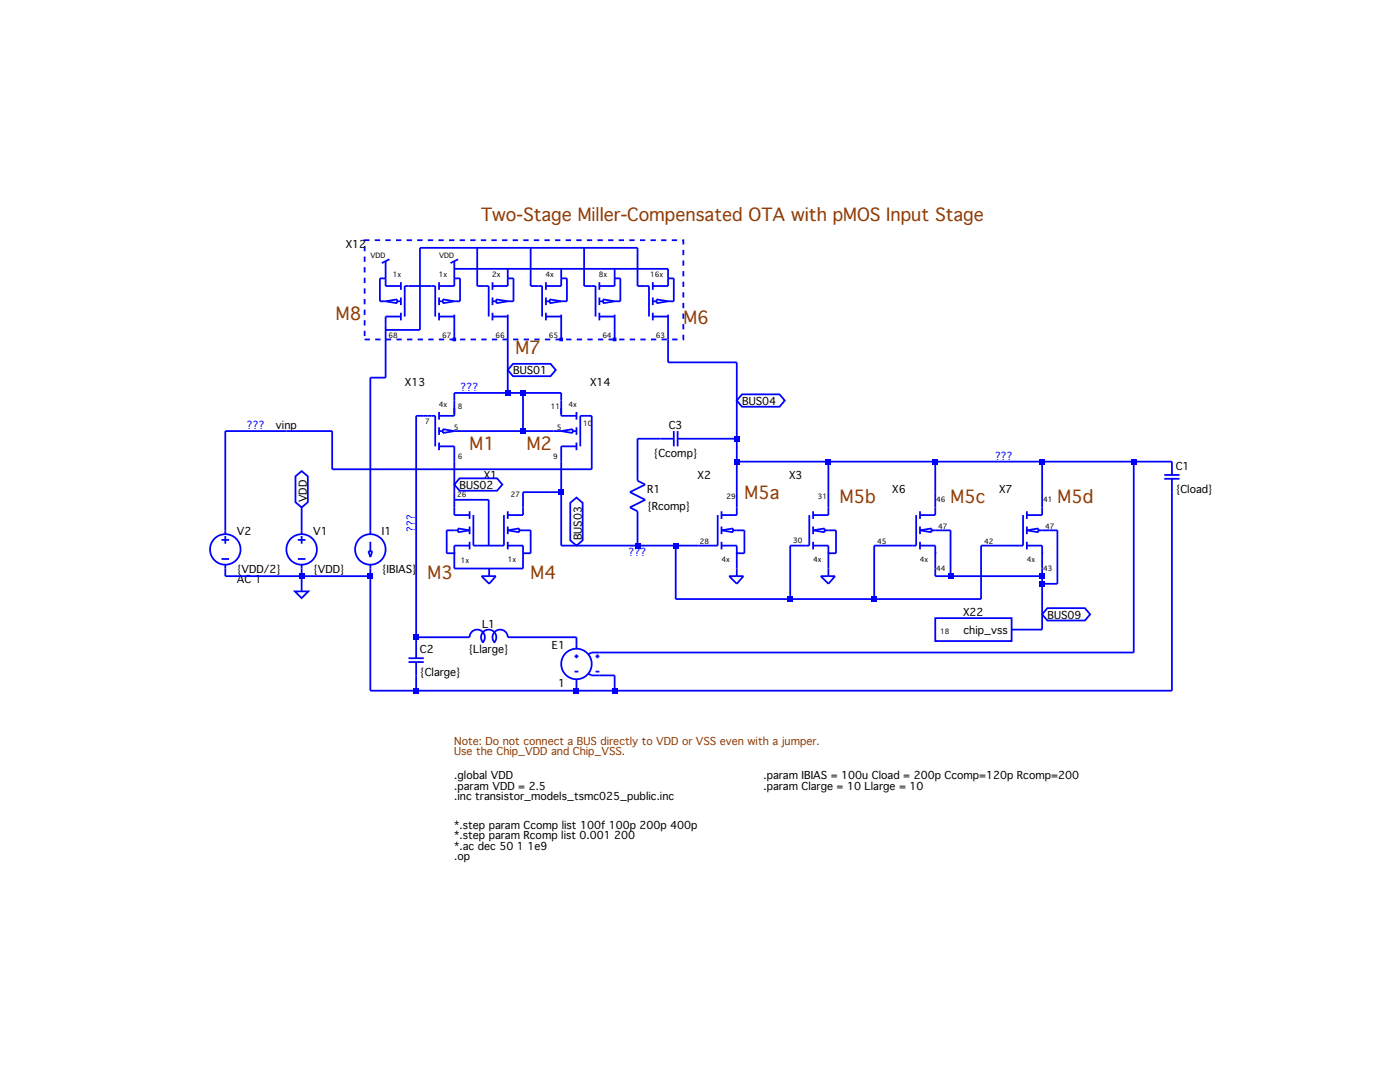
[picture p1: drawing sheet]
Version 4
SHEET 1 2228 1896
WIRE 1040 848 1040 800
WIRE 1184 848 1040 848
WIRE 704 864 704 800
WIRE 448 880 448 800
WIRE 448 880 416 880
WIRE 704 912 704 864
WIRE 704 912 592 912
WIRE 736 912 704 912
WIRE 816 912 736 912
WIRE 592 928 592 912
WIRE 816 928 816 912
WIRE 1184 928 1184 848
WIRE 528 960 512 960
WIRE 240 992 112 992
WIRE 336 992 240 992
WIRE 736 992 736 912
WIRE 736 992 608 992
WIRE 800 992 736 992
WIRE 1024 1008 976 1008
WIRE 1184 1008 1184 928
WIRE 1184 1008 1088 1008
WIRE 1184 1056 1184 1008
WIRE 1376 1056 1184 1056
WIRE 1600 1056 1376 1056
WIRE 1824 1056 1600 1056
WIRE 2016 1056 1824 1056
WIRE 2096 1056 2016 1056
WIRE 336 1072 336 992
WIRE 880 1072 880 960
WIRE 880 1072 336 1072
WIRE 976 1088 976 1008
WIRE 592 1104 592 1056
WIRE 592 1120 592 1104
WIRE 816 1120 816 1056
WIRE 816 1120 736 1120
WIRE 1184 1120 1184 1056
WIRE 1376 1120 1376 1056
WIRE 1600 1120 1600 1056
WIRE 1824 1120 1824 1056
WIRE 112 1200 112 992
WIRE 272 1200 272 1152
WIRE 416 1200 416 880
WIRE 816 1232 816 1120
WIRE 848 1232 816 1232
WIRE 976 1232 976 1168
WIRE 976 1232 848 1232
WIRE 1056 1232 976 1232
WIRE 1104 1232 1056 1232
WIRE 112 1296 112 1280
WIRE 272 1296 272 1280
WIRE 272 1296 112 1296
WIRE 416 1296 416 1280
WIRE 416 1296 272 1296
WIRE 1632 1296 1632 1200
WIRE 1632 1296 1600 1296
WIRE 1824 1296 1632 1296
WIRE 512 1424 512 960
WIRE 1824 1312 1824 1296
WIRE 1856 1312 1856 1200
WIRE 1856 1312 1824 1312
WIRE 272 1328 272 1296
WIRE 1056 1344 1056 1232
WIRE 1296 1344 1296 1232
WIRE 1296 1344 1056 1344
WIRE 1472 1344 1472 1232
WIRE 1472 1344 1296 1344
WIRE 1696 1344 1696 1232
WIRE 1696 1344 1472 1344
WIRE 1824 1376 1824 1312
WIRE 1824 1408 1824 1376
WIRE 1824 1408 1760 1408
WIRE 624 1424 512 1424
WIRE 848 1424 704 1424
WIRE 512 1440 512 1424
WIRE 848 1440 848 1424
WIRE 2016 1456 2016 1056
WIRE 2016 1456 896 1456
WIRE 928 1504 896 1504
WIRE 416 1536 416 1296
WIRE 512 1536 512 1504
WIRE 512 1536 416 1536
WIRE 848 1536 848 1520
WIRE 848 1536 512 1536
WIRE 928 1536 928 1504
WIRE 928 1536 848 1536
WIRE 2096 1536 2096 1120
WIRE 2096 1536 928 1536
FLAG 704 864 BUS01
IOPIN 704 864 BiDir
FLAG 848 1232 BUS03
IOPIN 848 1232 BiDir
FLAG 1184 928 BUS04
IOPIN 1184 928 BiDir
FLAG 1824 1376 BUS09
IOPIN 1824 1376 BiDir
FLAG 272 1152 VDD
IOPIN 272 1152 BiDir
FLAG 272 1328 0
FLAG 240 992 vinp
FLAG 592 1104 BUS02
IOPIN 592 1104 BiDir
DATAFLAG 1744 1056 "$"
DATAFLAG 624 912 "$"
DATAFLAG 976 1232 "$"
DATAFLAG 512 1184 "$"
DATAFLAG 176 992 "$"
SYMBOL nMOS_currentMirror 688 1152 R0
SYMATTR InstName X1
SYMBOL CS_nMOS_4x_A 1136 1152 R0
SYMATTR InstName X2
SYMBOL DP_nMOS_4x_A 1552 1152 R0
SYMATTR InstName X6
SYMBOL DP_nMOS_4x_B 1776 1152 R0
SYMATTR InstName X7
SYMBOL voltage 272 1184 R0
SYMATTR InstName V1
SYMATTR Value {VDD}
SYMBOL pMOS_currentMirror_array 528 672 R0
WINDOW 0 -142 -59 Bottom 2
SYMATTR InstName X12
SYMBOL CS_nMOS_4x_B 1328 1152 R0
SYMATTR InstName X3
SYMBOL DP_pMOS_4x_A 528 944 R0
SYMATTR InstName X13
SYMBOL DP_pMOS_4x_B 880 944 M0
SYMATTR InstName X14
SYMBOL chip_vss 1680 1408 R0
SYMATTR InstName X22
SYMBOL current 416 1200 R0
SYMATTR InstName I1
SYMATTR Value {IBIAS}
SYMBOL voltage 112 1184 R0
WINDOW 123 24 118 Left 2
SYMATTR Value2 AC 1
SYMATTR InstName V2
SYMATTR Value {VDD/2}
SYMBOL cap 2080 1056 R0
SYMATTR InstName C1
SYMATTR Value {Cload}
SYMBOL cap 496 1440 R0
SYMATTR InstName C2
SYMATTR Value {Clarge}
SYMBOL ind 608 1440 R270
WINDOW 0 32 56 VTop 2
WINDOW 3 5 56 VBottom 2
SYMATTR InstName L1
SYMATTR Value {Llarge}
SYMBOL e 848 1424 M0
SYMATTR InstName E1
SYMATTR Value 1
SYMBOL cap 1088 992 R90
WINDOW 0 0 32 VBottom 2
WINDOW 3 32 32 VTop 2
SYMATTR InstName C3
SYMATTR Value {Ccomp}
SYMBOL res 960 1072 R0
SYMATTR InstName R1
SYMATTR Value {Rcomp}
TEXT 592 1712 Left 2 !.global VDD\n.param VDD = 2.5\n.inc transistor_models_tsmc025_public.inc
TEXT 592 1816 Left 2 !*.step param Ccomp list 100f 100p 200p 400p\n.step param Rcomp list 0.001 200 1000\n.ac dec 50 1 1e9\n.op
TEXT 592 1640 Left 2 ;Note: Do not connect a BUS directly to VDD or VSS even with a jumper. \nUse the Chip_VDD and Chip_VSS.
TEXT 1240 1712 Left 2 !.param IBIAS = 100u Cload = 1n Ccomp=150p Rcomp=200\n.param Clarge = 10 Llarge = 10
TEXT 648 536 Left 4 ;Two-Stage Miller-Compensated OTA with pMOS Input Stage
TEXT 624 1016 Left 4 ;M1
TEXT 744 1016 Left 4 ;M2
TEXT 752 1288 Left 4 ;M4
TEXT 536 1288 Left 4 ;M3
TEXT 1200 1120 Left 4 ;M5a
TEXT 1400 1128 Left 4 ;M5b
TEXT 1632 1128 Left 4 ;M5c
TEXT 1856 1128 Left 4 ;M5d
TEXT 1072 752 Left 4 ;M6
TEXT 720 816 Left 4 ;M7
TEXT 344 744 Left 4 ;M8
TEXT 1856 1128 Left 4 ;M5d
TEXT 744 1016 Left 4 ;M2
TEXT 824 1384 Left 2 ;DC feedback
RECTANGLE Normal 468 1368 972 1584 2
